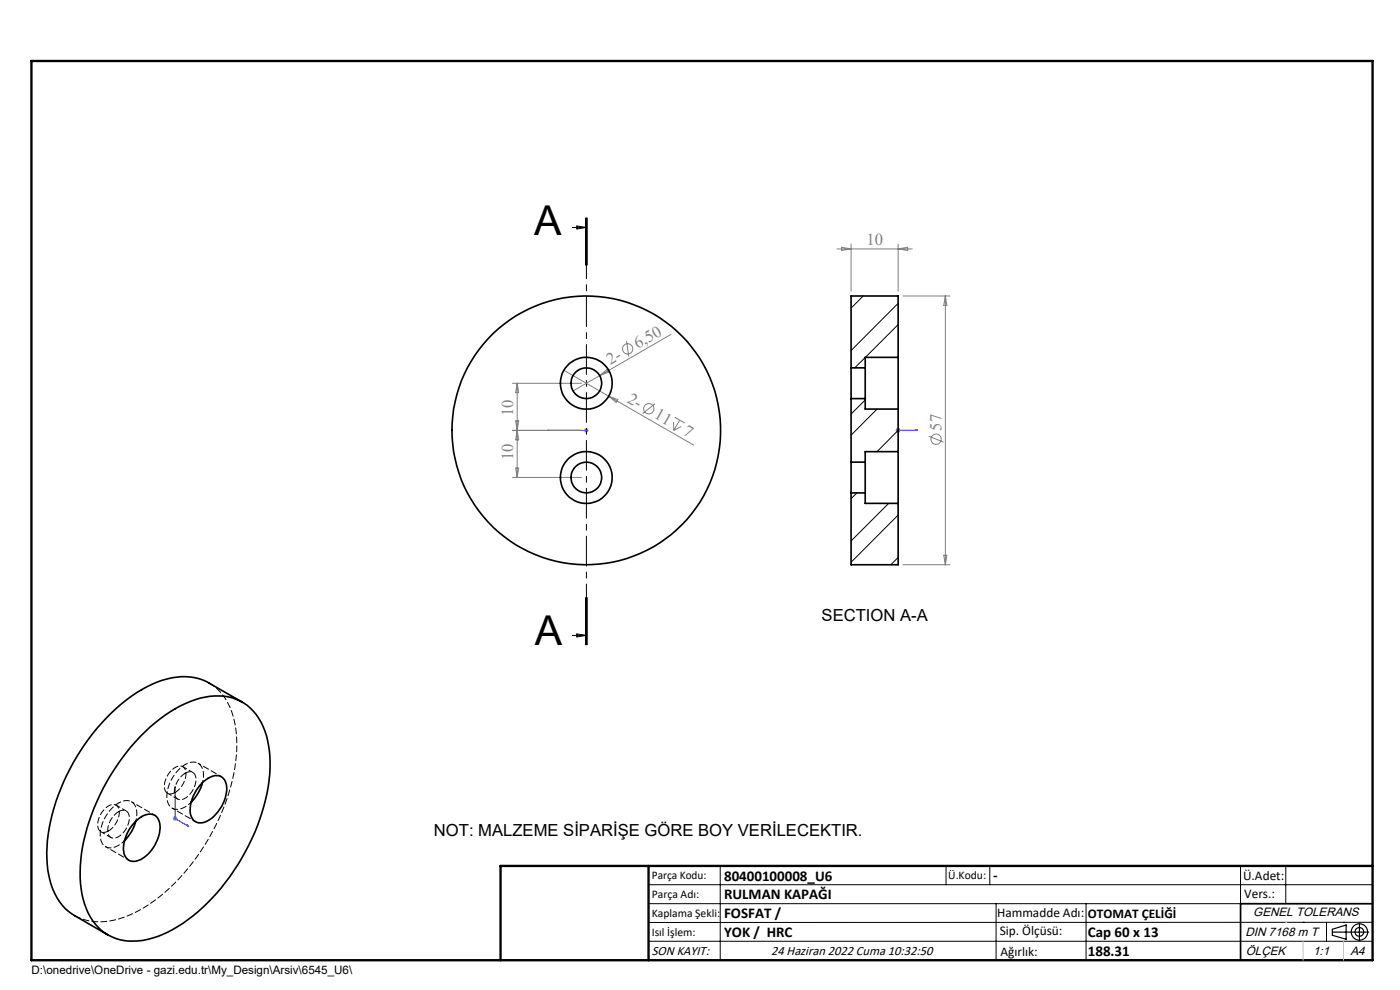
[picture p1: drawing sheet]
<svg xmlns="http://www.w3.org/2000/svg" width="297mm" height="210mm" viewBox="0 0 297 210" stroke-linecap="round" stroke-linejoin="round" font-family="sans-serif">
<g fill="none" stroke="#808080" stroke-width=".21">
<path d="M177.6 52.8h15.9M178.5 52.4l2.1 .4-2.1 .3zM180.6 51.8v10M190.5 51.8v10M190.5 52.8l2-.4v.7zM119.6 78.6l9.6 5.5M127.2 79.7l-5.6 3.2M127.2 79.7l1.6-1.3 .3 .5zM132.9 72.3l.5 3.4M142.3 70.9l-15.1 8.8M191.6 62.8h9.9M200.6 62.8v57"/>
<path d="M200.6 62.8l.3 2h-.7zM108.7 91.3h14.7M108.7 81.3h14.7M109.4 99.3h.6l-.3 2zM109.4 89.3l.6 4h-.6l.6-4zM109.7 81.3v20M109.7 81.3l.3 2h-.6zM123.9 91.3h1M124 90.9l.7 .7M124.4 90.8v1M124.7 90.9l-.7 .7M129.2 84.1l18 10.3"/>
<path d="M129.2 84.1l1.9 .7-.4 .5zM139 85.6l-2.7 2.1M142.9 89.5v1.8M143.1 88.5l2.2 1.2M144.2 89.1l-1.3 2.2M144.5 90.5l-1.6 .8M190 91.3h1M190.2 90.9l.7 .7M190.5 90.8v1M190.9 90.9l-.7 .7M197 92.5l3.2 1.3M108.7 101.3h14.7"/>
<path d="M191.6 119.8h9.9M200.2 117.8h.7l-.3 2zM36.7 173.6h.9M36.8 173.3l.7 .7M37.1 173.1v1M37.5 173.3l-.7 .7"/>
<circle cx="133.1" cy="74" r="1.1"/>
<circle cx="137.6" cy="86.7" r="1.09"/>
<circle cx="198.6" cy="93.2" r="1.09"/>
</g>
<g fill="none" stroke="#000" stroke-width=".25">
<path d="M282.6 197.7h7.8M282.6 197.1l3-.9v3l-3-.8zM288.4 195.8v3.8M106.2 203.7h185"/>
<circle cx="288.4" cy="197.7" r="1.74"/>
<circle cx="288.4" cy="197.7" r=".93"/>
</g>
<path d="M116.1 91.3h.5h-.5M116.1 91.3h8.3M124.3 91.3h.2zM124.4 91.3h.1M190.4 91.3h.2zM190.5 91.3h.1M190.5 91.3h4.2M194.7 91.3h-.5h.5M37.1 166.9l.1 .4-.1-.1zM37.1 166.9v6.7l2.9 1.7M39.8 175l.2 .3-.2-.1z" fill="none" stroke="#00f" stroke-width=".21"/>
<path d="M124.4 46.2v90.6" fill="none" stroke="#000" stroke-width=".21" stroke-dasharray="6.3 1.3 1.3 1.3" stroke-dashoffset="3.6"/>
<g fill="none" stroke="#000" stroke-width=".21">
<path d="M121.4 48.3h3M122.4 47.9l2 .4-2 .3zM124.2 46.2v10M124.4 46.2v10M124.6 46.2v10M121.4 134.8h3M122.4 134.5l2 .3-2 .3zM124.2 126.8v10M124.4 126.8v10M124.6 126.8v10zM137.6 187.7h153.6M137.6 191.7h153.6"/>
<path d="M137.6 199.7h153.6M152.8 183.7v20M200.7 183.7v4M210 183.7v4M211.3 191.7v12M230.4 191.7v12M263.2 183.7v20M272.8 183.7v8M276.4 195.6h.1M281.4 195.6v4.1M285 195.6h.1M291.2 195.6l-153.6 .1"/>
</g>
<path d="M291.2 191.7h-28v12" fill="none" stroke="#000" stroke-width=".35"/>
<path d="M6.7 12.9h284.5v190.8h-284.5zM137.6 183.7v20M291.2 183.7h-185v20" fill="none" stroke="#000" stroke-width=".5"/>
<path d="M276.4 199.7v4M285 199.7v4" fill="none" stroke="#c0c0c0" stroke-width=".21"/>
<path d="M272.8 195.6h.1" fill="none" stroke="#c0c0c0" stroke-width=".25"/>
<g fill="#00f">
<path d="M124.3 91.3h.2zM116.1 91.3h.5z"/>
<path d="M39.8 175l.2 .3-.2-.1zM37.1 166.9l.1 .4-.1-.1z"/>
<path d="M194.2 91.3h.5zM190.4 91.3h.2zM194.2 91.3h.5zM190.4 91.3h.2z"/>
</g>
<g fill="none" stroke="#000" stroke-width=".35">
<path d="M180.6 78v6.6M180.6 78h3M183.6 78v6.6M190.5 75.8v11M190.5 75.8v-13h-9.9v15.2M190.5 75.8h-6.9v2.2M180.6 98v6.6M180.6 84.6h3M180.6 98h3M180.6 84.6v13.4M183.6 98v6.6M183.6 84.6v2.2h6.9"/>
<path d="M190.5 95.8v11M190.5 95.8h-6.9v2.2M190.5 86.8v9M180.6 104.6h3M180.6 104.6v15.2h9.9v-13M183.6 104.6v2.2h6.9M29.7 156.2a27.9 27.9 0 0 1 13.8-8.3 10.5 10.5 0 0 1 12.7 7.1 27.6 27.6 0 0 1-.6 17.4 45.4 45.4 0 0 1-16.8 23.5 18.4 18.4 0 0 1-12.4 3.6 10.9 10.9 0 0 1-8.8-8.8 31.3 31.3 0 0 1 1.8-18 48.5 48.5 0 0 1 10.3-16.5zM51.4 148.9l-7.1-4a12.5 12.5 0 0 0-11-.2 37.1 37.1 0 0 0-16.2 14.5 41.5 41.5 0 0 0-7.2 22.9 14.8 14.8 0 0 0 4.6 11.2l1.3 .9 7.1 4.1M28.7 174.3a3.5 3.5 0 0 1 4.3-1.2 4.4 4.4 0 0 1 .4 4.9 6.9 6.9 0 0 1-5 4.7 2.31 2.31 0 0 1-2.2-2.6 8.7 8.7 0 0 1 2.5-5.8zM28.8 174.2a9 9 0 0 1-2.4 4.2M42.9 166a9.4 9.4 0 0 1-2.4 4.2M43.3 165.7a3.3 3.3 0 0 1 3.9-.8 3.9 3.9 0 0 1 .6 4.3 7.9 7.9 0 0 1-4.8 5.3 2.24 2.24 0 0 1-2.7-2.6 8.6 8.6 0 0 1 3-6.2z"/>
<circle cx="124.4" cy="81.3" r="3.2"/>
<circle cx="124.4" cy="81.3" r="5.5"/>
<circle cx="124.4" cy="91.3" r="28.5"/>
<circle cx="124.4" cy="101.3" r="3.2"/>
<circle cx="124.4" cy="101.3" r="5.5"/>
</g>
<path d="M183.1 62.8l-2.5 2.6M183.6 75.8l-2.3 2.2M190.5 64.3l-9.9 10.1M190.5 68.9l-6.9 6.9M183.6 84.8l-3 3M186.1 86.8l-5.5 5.5M190.5 91.3l-4.4 4.5M190.5 95.8h.1M181.8 104.6l-1.2 1.2M188.5 106.8l-7.9 8M190.5 118.2l-1.5 1.6M190.5 109.2l-9.9 10.1" fill="none" stroke="#000" stroke-width=".21"/>
<path d="M15.8 194.2a12.2 12.2 0 0 0 10.5 .4 35.7 35.7 0 0 0 16.3-14.1 41.5 41.5 0 0 0 7.6-24.1 14.2 14.2 0 0 0-4.8-10.9l-1.1-.7" fill="none" stroke="#000" stroke-width=".21" stroke-dasharray="1.3 .6" stroke-dashoffset="-.1"/>
<path d="M25.1 170.3a8.1 8.1 0 0 0-3.7 7.9 2.22 2.22 0 0 0 3.5 1.3l1.5-1.2M39.3 162.2a8.1 8.1 0 0 0-3.8 7.9 2.22 2.22 0 0 0 3.5 1.2l1.6-1.1" fill="none" stroke="#000" stroke-width=".21" stroke-dasharray="1.3 .6" stroke-dashoffset=".5"/>
<path d="M28.8 174.2a3.5 3.5 0 0 0-1-4.2l-1.3-.2-1.4 .5M43 166a3.5 3.5 0 0 0-1.1-4.2l-1.2-.1-1.4 .5" fill="none" stroke="#000" stroke-width=".21" stroke-dasharray="1.3 .6" stroke-dashoffset=".7"/>
<path d="M23 176.3a4.7 4.7 0 0 0 2.2-4.9 1.42 1.42 0 0 0-2.4-.3 4.5 4.5 0 0 0-1.9 4.8 1.36 1.36 0 0 0 2.1 .4M25.1 172.2a1.42 1.42 0 0 1 1.7-.2 1.42 1.42 0 0 1 .6 1.6 4.6 4.6 0 0 1-3.2 4.2 1.47 1.47 0 0 1-1.3-2 5.2 5.2 0 0 1 2.2-3.6M37.2 168.1a4.7 4.7 0 0 0 2.1-4.8 1.42 1.42 0 0 0-2.3-.4 4.5 4.5 0 0 0-1.9 4.9 1.36 1.36 0 0 0 2.1 .3M39.3 164a1.42 1.42 0 0 1 1.7-.1 1.42 1.42 0 0 1 .6 1.5 4.6 4.6 0 0 1-3.2 4.2 1.47 1.47 0 0 1-1.4-1.9 5.2 5.2 0 0 1 2.3-3.7" fill="none" stroke="#000" stroke-width=".21" stroke-dasharray="1.3 .6" stroke-dashoffset=".1"/>
<path d="M22.4 179.6l4.9 2.9M32.8 172.9l-4.9-2.8M36.5 171.4l5 2.9M47 164.8l-5-2.9" fill="none" stroke="#000" stroke-width=".21" stroke-dasharray="1.3 .6" stroke-dashoffset=".6"/>
<path d="M21.4 176.4l2.1 1.2M26.8 172l-2.2-1.2M35.5 168.3l2.2 1.2M40.9 163.9l-2.1-1.3" fill="none" stroke="#000" stroke-width=".21" stroke-dasharray="1.3 .6" stroke-dashoffset=".4"/>
<g font-size="8.7">
<text x="113.3" y="49.8">A</text>
<text x="113.5" y="136.7">A</text>
</g>
<g font-size="3.5" fill="#808080">
<text x="183.8" y="51.9">10</text>
<text x="129.5" y="77.4" transform="rotate(-30 129.5 77.4)">2-</text>
<text x="135.3" y="74" transform="rotate(-30 135.3 74)">6,50</text>
<text x="108.9" y="88.3" transform="rotate(-90 108.9 88.3)">10</text>
<text x="132.9" y="85.2" transform="rotate(30 132.9 85.2)">2-</text>
<text x="138.6" y="88.5" transform="rotate(30 138.6 88.5)">11</text>
<text x="144.7" y="92.1" transform="rotate(30 144.7 92.1)">7</text>
<text x="199.7" y="91.3" transform="rotate(-90 199.7 91.3)">57</text>
<text x="108.9" y="97.7" transform="rotate(-90 108.9 97.7)">10</text>
</g>
<g font-size="3.5">
<text x="174.3" y="131.8">SECTION A-A</text>
<text x="92.1" y="177.4">NOT: MALZEME SİPARİŞE GÖRE BOY VERİLECEKTIR.</text>
</g>
<g font-size="3.2">
<text x="153.6" y="186.8">80400100008_U6</text>
<text x="153.6" y="190.8">RULMAN KAPAĞI</text>
<text x="210.7" y="186.6">-</text>
<text x="153.6" y="194.8">FOSFAT /</text>
<text x="153.6" y="198.8">YOK / HRC</text>
<text x="230.8" y="198.7">Cap 60 x 13</text>
<text x="230.8" y="202.8">188.31</text>
</g>
<g font-size="2.8">
<text x="263.7" y="186.7">Ü.Adet:</text>
<text x="263.9" y="190.5">Vers.:</text>
<text x="211.5" y="194.5">Hammadde Adı:</text>
<text x="230.8" y="194.7">OTOMAT ÇELİĞİ</text>
<text x="138.3" y="202.6">SON KAYIT:</text>
<text x="163.6" y="202.6">24 Haziran 2022 Cuma 10:32:50</text>
<text x="212.1" y="198.4">Sip. Ölçüsü:</text>
<text x="212.2" y="202.7">Ağırlık:</text>
</g>
<g font-size="2.6">
<text x="265.9" y="194.4">GENEL TOLERANS</text>
<text x="264.2" y="198.5">DIN 7168 m T</text>
<text x="264.3" y="202.6">ÖLÇEK</text>
<text x="278.5" y="202.6">1:1</text>
<text x="286.5" y="202.6">A4</text>
</g>
<g font-size="2.5">
<text x="138.3" y="186.4">Parça Kodu:</text>
<text x="138.3" y="190.5">Parça Adı:</text>
<text x="201.2" y="186.5">Ü.Kodu:</text>
<text x="138.3" y="194.5">Kaplama Şekli:</text>
<text x="138.3" y="198.6">Isıl İşlem:</text>
<text x="6.7" y="206.7">D:\onedrive\OneDrive - gazi.edu.tr\My_Design\Arsiv\6545_U6\</text>
</g>
</svg>
